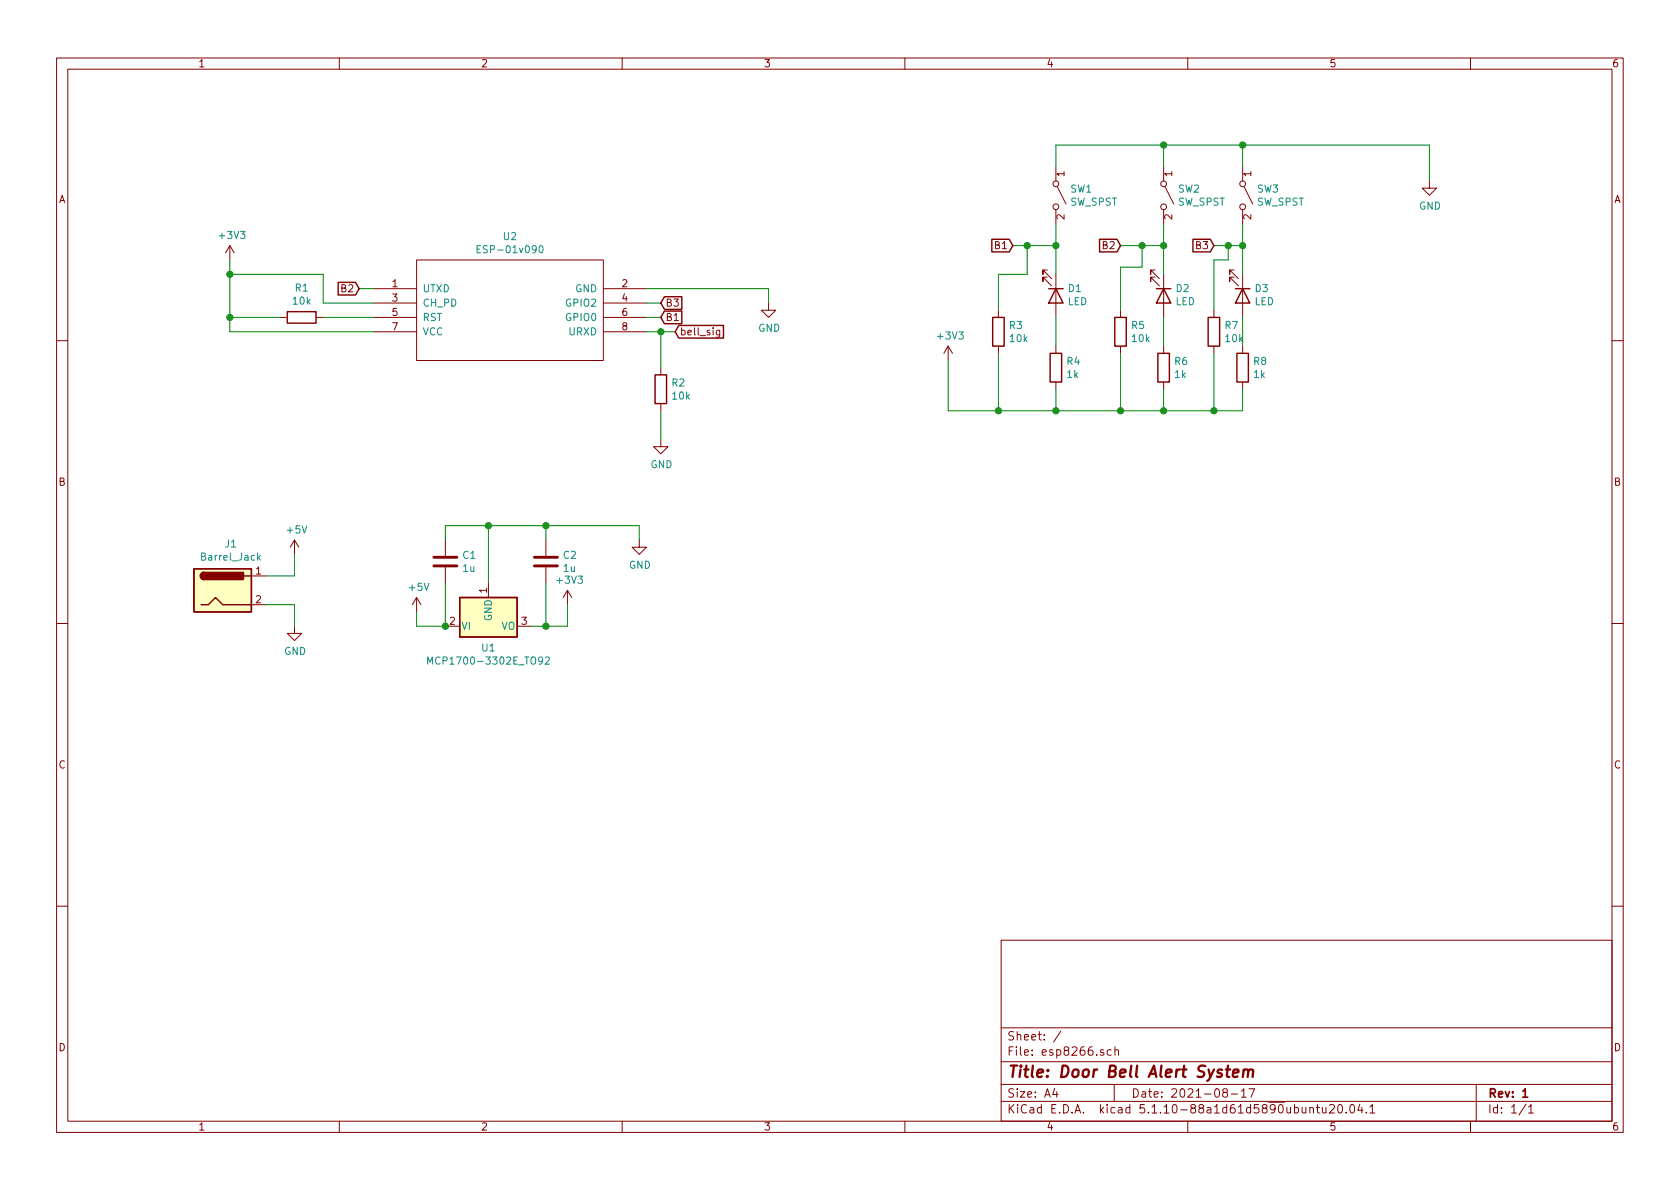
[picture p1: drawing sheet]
EESchema Schematic File Version 4
EELAYER 30 0
EELAYER END
$Descr A4 11693 8268
encoding utf-8
Sheet 1 1
Title "Door Bell Alert System"
Date "2021-08-17"
Rev "1"
Comp ""
Comment1 ""
Comment2 ""
Comment3 ""
Comment4 ""
$EndDescr
$Comp
L ESP8266:ESP-01v090 U2
U 1 1
P 3550 2150
F 0 "U2" H 3550 2665 50  0000 C CNN
F 1 "ESP-01v090" H 3550 2574 50  0000 C CNN
F 2 "" H 3550 2150 50  0001 C CNN
F 3 "http://l0l.org.uk/2014/12/esp8266-modules-hardware-guide-gotta-catch-em-all/" H 3550 2150 50  0001 C CNN
	1    3550 2150
	1    0    0    -1  
$EndComp
$Comp
L power:GND #PWR08
U 1 1
P 5350 2100
F 0 "#PWR08" H 5350 1850 50  0001 C CNN
F 1 "GND" H 5355 1927 50  0000 C CNN
F 2 "" H 5350 2100 50  0001 C CNN
F 3 "" H 5350 2100 50  0001 C CNN
	1    5350 2100
	1    0    0    -1  
$EndComp
$Comp
L power:+3V3 #PWR01
U 1 1
P 1600 1800
F 0 "#PWR01" H 1600 1650 50  0001 C CNN
F 1 "+3V3" H 1615 1973 50  0000 C CNN
F 2 "" H 1600 1800 50  0001 C CNN
F 3 "" H 1600 1800 50  0001 C CNN
	1    1600 1800
	1    0    0    -1  
$EndComp
Wire Wire Line
	1600 1800 1600 1900
Wire Wire Line
	1600 2300 2600 2300
$Comp
L Connector:Barrel_Jack J1
U 1 1
P 1550 4100
F 0 "J1" H 1607 4425 50  0000 C CNN
F 1 "Barrel_Jack" H 1607 4334 50  0000 C CNN
F 2 "" H 1600 4060 50  0001 C CNN
F 3 "~" H 1600 4060 50  0001 C CNN
	1    1550 4100
	1    0    0    -1  
$EndComp
$Comp
L power:+5V #PWR02
U 1 1
P 2050 3850
F 0 "#PWR02" H 2050 3700 50  0001 C CNN
F 1 "+5V" H 2065 4023 50  0000 C CNN
F 2 "" H 2050 3850 50  0001 C CNN
F 3 "" H 2050 3850 50  0001 C CNN
	1    2050 3850
	1    0    0    -1  
$EndComp
Wire Wire Line
	2050 3850 2050 4000
Wire Wire Line
	2050 4000 1850 4000
$Comp
L power:GND #PWR03
U 1 1
P 2050 4350
F 0 "#PWR03" H 2050 4100 50  0001 C CNN
F 1 "GND" H 2055 4177 50  0000 C CNN
F 2 "" H 2050 4350 50  0001 C CNN
F 3 "" H 2050 4350 50  0001 C CNN
	1    2050 4350
	1    0    0    -1  
$EndComp
Wire Wire Line
	2050 4350 2050 4200
Wire Wire Line
	2050 4200 1850 4200
$Comp
L Device:R R1
U 1 1
P 2100 2200
F 0 "R1" V 1893 2200 50  0000 C CNN
F 1 "10k" V 1984 2200 50  0000 C CNN
F 2 "" V 2030 2200 50  0001 C CNN
F 3 "~" H 2100 2200 50  0001 C CNN
	1    2100 2200
	0    1    1    0   
$EndComp
Wire Wire Line
	2600 2200 2250 2200
Wire Wire Line
	1950 2200 1600 2200
Connection ~ 1600 2200
Wire Wire Line
	1600 2200 1600 2300
Wire Wire Line
	2600 2100 2250 2100
Wire Wire Line
	2250 2100 2250 1900
Wire Wire Line
	2250 1900 1600 1900
Connection ~ 1600 1900
Wire Wire Line
	1600 1900 1600 2200
Wire Wire Line
	3950 4350 3800 4350
Wire Wire Line
	3950 4200 3950 4350
$Comp
L power:+3V3 #PWR05
U 1 1
P 3950 4200
F 0 "#PWR05" H 3950 4050 50  0001 C CNN
F 1 "+3V3" H 3965 4373 50  0000 C CNN
F 2 "" H 3950 4200 50  0001 C CNN
F 3 "" H 3950 4200 50  0001 C CNN
	1    3950 4200
	1    0    0    -1  
$EndComp
Wire Wire Line
	2900 4350 2900 4250
Wire Wire Line
	3100 4350 2900 4350
$Comp
L Regulator_Linear:MCP1700-3302E_TO92 U1
U 1 1
P 3400 4350
F 0 "U1" H 3400 4201 50  0000 C CNN
F 1 "MCP1700-3302E_TO92" H 3400 4110 50  0000 C CNN
F 2 "Package_TO_SOT_THT:TO-92_Inline" H 3400 4150 50  0001 C CIN
F 3 "http://ww1.microchip.com/downloads/en/DeviceDoc/20001826D.pdf" H 3400 4350 50  0001 C CNN
	1    3400 4350
	1    0    0    -1  
$EndComp
$Comp
L power:GND #PWR06
U 1 1
P 4450 3750
F 0 "#PWR06" H 4450 3500 50  0001 C CNN
F 1 "GND" H 4455 3577 50  0000 C CNN
F 2 "" H 4450 3750 50  0001 C CNN
F 3 "" H 4450 3750 50  0001 C CNN
	1    4450 3750
	1    0    0    -1  
$EndComp
$Comp
L power:+5V #PWR04
U 1 1
P 2900 4250
F 0 "#PWR04" H 2900 4100 50  0001 C CNN
F 1 "+5V" H 2915 4423 50  0000 C CNN
F 2 "" H 2900 4250 50  0001 C CNN
F 3 "" H 2900 4250 50  0001 C CNN
	1    2900 4250
	1    0    0    -1  
$EndComp
$Comp
L Device:C C1
U 1 1
P 3100 3900
F 0 "C1" H 3215 3946 50  0000 L CNN
F 1 "1u" H 3215 3855 50  0000 L CNN
F 2 "" H 3138 3750 50  0001 C CNN
F 3 "~" H 3100 3900 50  0001 C CNN
	1    3100 3900
	1    0    0    -1  
$EndComp
$Comp
L Device:C C2
U 1 1
P 3800 3900
F 0 "C2" H 3915 3946 50  0000 L CNN
F 1 "1u" H 3915 3855 50  0000 L CNN
F 2 "" H 3838 3750 50  0001 C CNN
F 3 "~" H 3800 3900 50  0001 C CNN
	1    3800 3900
	1    0    0    -1  
$EndComp
Wire Wire Line
	4450 3750 4450 3650
Wire Wire Line
	4450 3650 3800 3650
Wire Wire Line
	3800 3650 3800 3750
Wire Wire Line
	3100 3750 3100 3650
Wire Wire Line
	3100 3650 3400 3650
Connection ~ 3800 3650
Wire Wire Line
	3400 3650 3400 4050
Connection ~ 3400 3650
Wire Wire Line
	3400 3650 3800 3650
Wire Wire Line
	3100 4050 3100 4350
Connection ~ 3100 4350
Wire Wire Line
	3800 4050 3800 4350
Connection ~ 3800 4350
Wire Wire Line
	3800 4350 3700 4350
$Comp
L Device:R R4
U 1 1
P 7350 2550
F 0 "R4" H 7420 2596 50  0000 L CNN
F 1 "1k" H 7420 2505 50  0000 L CNN
F 2 "" V 7280 2550 50  0001 C CNN
F 3 "~" H 7350 2550 50  0001 C CNN
	1    7350 2550
	1    0    0    -1  
$EndComp
$Comp
L Device:R R6
U 1 1
P 8100 2550
F 0 "R6" H 8170 2596 50  0000 L CNN
F 1 "1k" H 8170 2505 50  0000 L CNN
F 2 "" V 8030 2550 50  0001 C CNN
F 3 "~" H 8100 2550 50  0001 C CNN
	1    8100 2550
	1    0    0    -1  
$EndComp
$Comp
L Device:R R8
U 1 1
P 8650 2550
F 0 "R8" H 8720 2596 50  0000 L CNN
F 1 "1k" H 8720 2505 50  0000 L CNN
F 2 "" V 8580 2550 50  0001 C CNN
F 3 "~" H 8650 2550 50  0001 C CNN
	1    8650 2550
	1    0    0    -1  
$EndComp
$Comp
L Device:LED D1
U 1 1
P 7350 2050
F 0 "D1" V 7297 2130 50  0000 L CNN
F 1 "LED" V 7388 2130 50  0000 L CNN
F 2 "" H 7350 2050 50  0001 C CNN
F 3 "~" H 7350 2050 50  0001 C CNN
	1    7350 2050
	0    1    1    0   
$EndComp
$Comp
L Device:LED D2
U 1 1
P 8100 2050
F 0 "D2" V 8047 2130 50  0000 L CNN
F 1 "LED" V 8138 2130 50  0000 L CNN
F 2 "" H 8100 2050 50  0001 C CNN
F 3 "~" H 8100 2050 50  0001 C CNN
	1    8100 2050
	0    1    1    0   
$EndComp
$Comp
L Device:LED D3
U 1 1
P 8650 2050
F 0 "D3" V 8597 2130 50  0000 L CNN
F 1 "LED" V 8688 2130 50  0000 L CNN
F 2 "" H 8650 2050 50  0001 C CNN
F 3 "~" H 8650 2050 50  0001 C CNN
	1    8650 2050
	0    1    1    0   
$EndComp
$Comp
L Switch:SW_SPST SW1
U 1 1
P 7350 1350
F 0 "SW1" V 7304 1448 50  0000 L CNN
F 1 "SW_SPST" V 7395 1448 50  0000 L CNN
F 2 "" H 7350 1350 50  0001 C CNN
F 3 "~" H 7350 1350 50  0001 C CNN
	1    7350 1350
	0    1    1    0   
$EndComp
$Comp
L Switch:SW_SPST SW2
U 1 1
P 8100 1350
F 0 "SW2" V 8054 1448 50  0000 L CNN
F 1 "SW_SPST" V 8145 1448 50  0000 L CNN
F 2 "" H 8100 1350 50  0001 C CNN
F 3 "~" H 8100 1350 50  0001 C CNN
	1    8100 1350
	0    1    1    0   
$EndComp
$Comp
L Switch:SW_SPST SW3
U 1 1
P 8650 1350
F 0 "SW3" V 8604 1448 50  0000 L CNN
F 1 "SW_SPST" V 8695 1448 50  0000 L CNN
F 2 "" H 8650 1350 50  0001 C CNN
F 3 "~" H 8650 1350 50  0001 C CNN
	1    8650 1350
	0    1    1    0   
$EndComp
$Comp
L power:GND #PWR010
U 1 1
P 9950 1250
F 0 "#PWR010" H 9950 1000 50  0001 C CNN
F 1 "GND" H 9955 1077 50  0000 C CNN
F 2 "" H 9950 1250 50  0001 C CNN
F 3 "" H 9950 1250 50  0001 C CNN
	1    9950 1250
	1    0    0    -1  
$EndComp
Wire Wire Line
	9950 1250 9950 1000
Wire Wire Line
	7350 1000 7350 1150
Wire Wire Line
	7350 1000 8100 1000
Wire Wire Line
	8100 1150 8100 1000
Connection ~ 8100 1000
Wire Wire Line
	8100 1000 8650 1000
Wire Wire Line
	8650 1150 8650 1000
Connection ~ 8650 1000
Wire Wire Line
	8650 1000 9950 1000
Wire Wire Line
	8650 1550 8650 1700
Wire Wire Line
	8100 1550 8100 1700
Wire Wire Line
	7350 1550 7350 1700
Wire Wire Line
	7350 2200 7350 2400
Wire Wire Line
	8100 2200 8100 2400
Wire Wire Line
	8650 2200 8650 2400
$Comp
L power:+3V3 #PWR09
U 1 1
P 6600 2500
F 0 "#PWR09" H 6600 2350 50  0001 C CNN
F 1 "+3V3" H 6615 2673 50  0000 C CNN
F 2 "" H 6600 2500 50  0001 C CNN
F 3 "" H 6600 2500 50  0001 C CNN
	1    6600 2500
	1    0    0    -1  
$EndComp
Wire Wire Line
	6600 2500 6600 2850
Wire Wire Line
	6600 2850 6950 2850
Wire Wire Line
	7350 2850 7350 2700
Wire Wire Line
	8100 2700 8100 2850
Wire Wire Line
	8100 2850 7800 2850
Connection ~ 7350 2850
Wire Wire Line
	8650 2700 8650 2850
Wire Wire Line
	8650 2850 8450 2850
Connection ~ 8100 2850
Text GLabel 7050 1700 0    50   Input ~ 0
B1
Text GLabel 7800 1700 0    50   Input ~ 0
B2
Text GLabel 8450 1700 0    50   Input ~ 0
B3
Wire Wire Line
	8450 1700 8550 1700
Connection ~ 8650 1700
Wire Wire Line
	7800 1700 7950 1700
Connection ~ 8100 1700
Wire Wire Line
	7050 1700 7150 1700
Connection ~ 7350 1700
$Comp
L Device:R R3
U 1 1
P 6950 2300
F 0 "R3" H 7020 2346 50  0000 L CNN
F 1 "10k" H 7020 2255 50  0000 L CNN
F 2 "" V 6880 2300 50  0001 C CNN
F 3 "~" H 6950 2300 50  0001 C CNN
	1    6950 2300
	1    0    0    -1  
$EndComp
$Comp
L Device:R R5
U 1 1
P 7800 2300
F 0 "R5" H 7870 2346 50  0000 L CNN
F 1 "10k" H 7870 2255 50  0000 L CNN
F 2 "" V 7730 2300 50  0001 C CNN
F 3 "~" H 7800 2300 50  0001 C CNN
	1    7800 2300
	1    0    0    -1  
$EndComp
$Comp
L Device:R R7
U 1 1
P 8450 2300
F 0 "R7" H 8520 2346 50  0000 L CNN
F 1 "10k" H 8520 2255 50  0000 L CNN
F 2 "" V 8380 2300 50  0001 C CNN
F 3 "~" H 8450 2300 50  0001 C CNN
	1    8450 2300
	1    0    0    -1  
$EndComp
Wire Wire Line
	8450 2450 8450 2850
Connection ~ 8450 2850
Wire Wire Line
	8450 2850 8100 2850
Wire Wire Line
	7800 2450 7800 2850
Connection ~ 7800 2850
Wire Wire Line
	7800 2850 7350 2850
Wire Wire Line
	6950 2450 6950 2850
Connection ~ 6950 2850
Wire Wire Line
	6950 2850 7350 2850
Wire Wire Line
	8650 1700 8650 1900
Wire Wire Line
	8100 1700 8100 1900
Wire Wire Line
	7350 1700 7350 1900
Wire Wire Line
	6950 2150 6950 1900
Wire Wire Line
	6950 1900 7150 1900
Wire Wire Line
	7150 1900 7150 1700
Connection ~ 7150 1700
Wire Wire Line
	7150 1700 7350 1700
Wire Wire Line
	7800 2150 7800 1850
Wire Wire Line
	7800 1850 7950 1850
Wire Wire Line
	7950 1850 7950 1700
Connection ~ 7950 1700
Wire Wire Line
	7950 1700 8100 1700
Wire Wire Line
	8450 2150 8450 1800
Wire Wire Line
	8450 1800 8550 1800
Wire Wire Line
	8550 1800 8550 1700
Connection ~ 8550 1700
Wire Wire Line
	8550 1700 8650 1700
$Comp
L power:GND #PWR07
U 1 1
P 4600 3050
F 0 "#PWR07" H 4600 2800 50  0001 C CNN
F 1 "GND" H 4605 2877 50  0000 C CNN
F 2 "" H 4600 3050 50  0001 C CNN
F 3 "" H 4600 3050 50  0001 C CNN
	1    4600 3050
	1    0    0    -1  
$EndComp
$Comp
L Device:R R2
U 1 1
P 4600 2700
F 0 "R2" H 4670 2746 50  0000 L CNN
F 1 "10k" H 4670 2655 50  0000 L CNN
F 2 "" V 4530 2700 50  0001 C CNN
F 3 "~" H 4600 2700 50  0001 C CNN
	1    4600 2700
	1    0    0    -1  
$EndComp
Wire Wire Line
	4600 3050 4600 2850
Wire Wire Line
	4500 2300 4600 2300
Wire Wire Line
	4600 2300 4600 2550
Text GLabel 4700 2300 2    50   Input ~ 0
bell_sig
Wire Wire Line
	4700 2300 4600 2300
Connection ~ 4600 2300
Wire Wire Line
	5350 2000 5350 2100
Wire Wire Line
	4500 2000 5350 2000
Text GLabel 4600 2200 2    50   Input ~ 0
B1
Wire Wire Line
	4600 2200 4500 2200
Text GLabel 2500 2000 0    50   Input ~ 0
B2
Wire Wire Line
	2500 2000 2600 2000
Text GLabel 4600 2100 2    50   Input ~ 0
B3
Wire Wire Line
	4600 2100 4500 2100
$EndSCHEMATC
